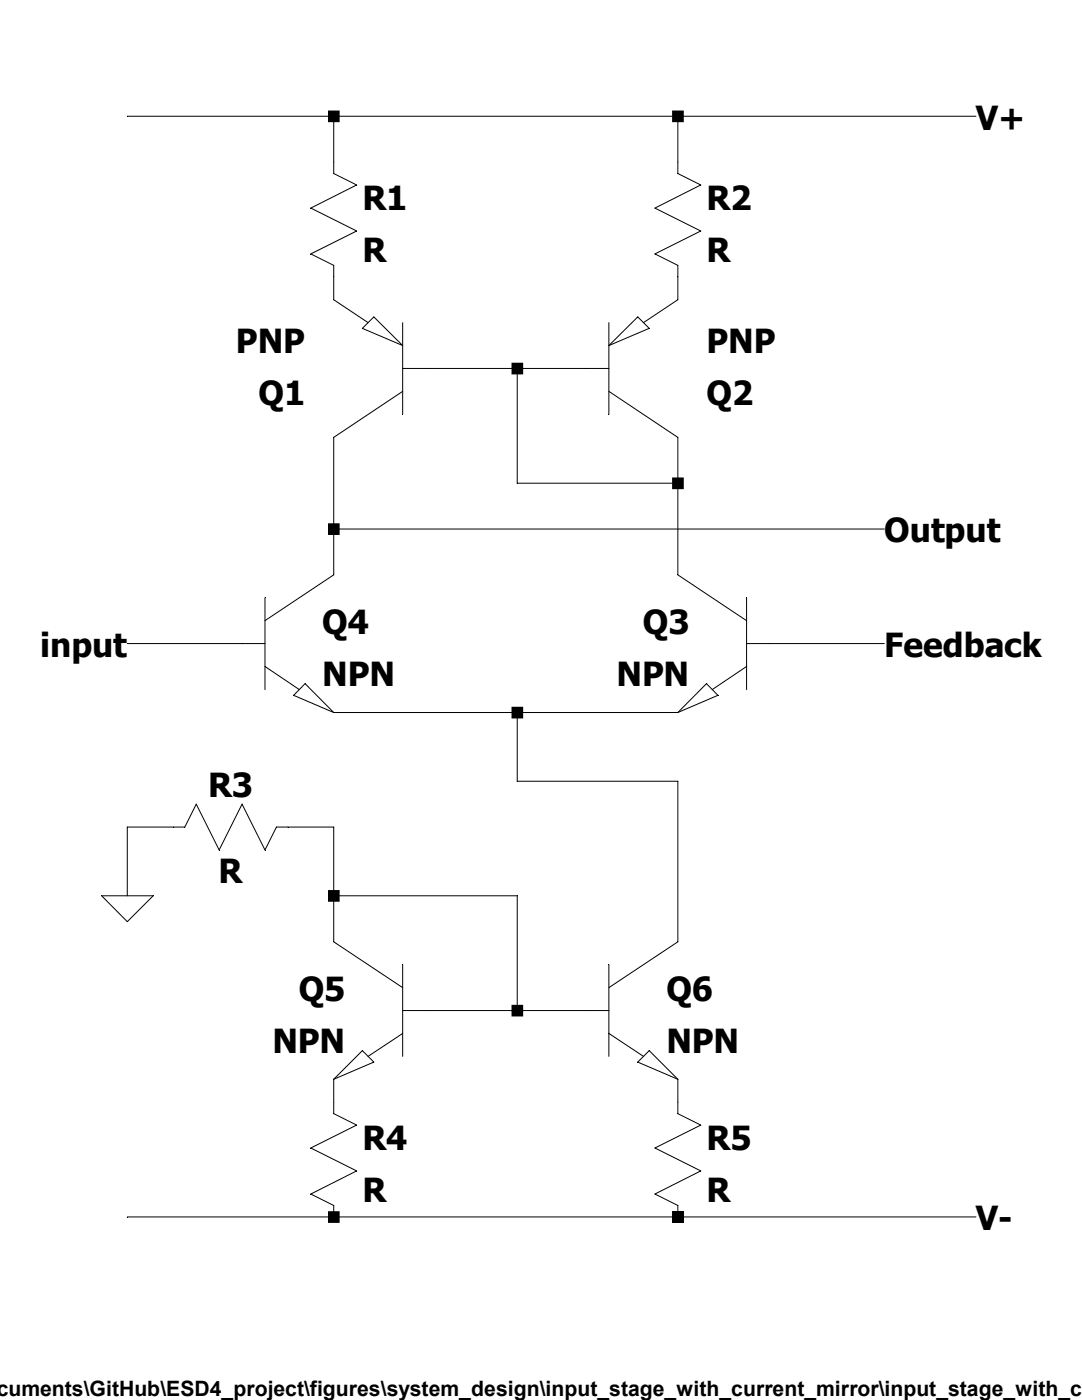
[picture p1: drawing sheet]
Version 4
SHEET 1 880 700
WIRE -64 -128 -208 -128
WIRE 176 -128 -64 -128
WIRE 384 -128 176 -128
WIRE -64 -96 -64 -128
WIRE 176 -96 176 -128
WIRE -64 0 -64 -16
WIRE 176 0 176 -16
WIRE 64 48 0 48
WIRE 112 48 64 48
WIRE 64 128 64 48
WIRE 176 128 176 96
WIRE 176 128 64 128
WIRE -64 160 -64 96
WIRE 320 160 -64 160
WIRE -64 192 -64 160
WIRE 176 192 176 128
WIRE -128 240 -208 240
WIRE 320 240 240 240
WIRE 64 288 -64 288
WIRE 176 288 64 288
WIRE 64 336 64 288
WIRE 176 336 64 336
WIRE -176 368 -208 368
WIRE -64 368 -96 368
WIRE -208 416 -208 368
WIRE -64 416 -64 368
WIRE 64 416 -64 416
WIRE -64 448 -64 416
WIRE 176 448 176 336
WIRE 64 496 64 416
WIRE 64 496 0 496
WIRE 112 496 64 496
WIRE -64 560 -64 544
WIRE 176 560 176 544
WIRE -64 640 -208 640
WIRE 176 640 -64 640
WIRE 384 640 176 640
FLAG -208 416 0
FLAG 384 -128 V+
FLAG -208 240 input
FLAG 320 240 Feedback
FLAG 384 640 V-
FLAG 320 160 Output
SYMBOL pnp 0 96 R180
SYMATTR InstName Q1
SYMBOL pnp 112 96 M180
SYMATTR InstName Q2
SYMBOL npn 240 192 M0
SYMATTR InstName Q3
SYMBOL npn -128 192 R0
SYMATTR InstName Q4
SYMBOL res -80 -112 R0
SYMATTR InstName R1
SYMBOL res 160 -112 R0
SYMATTR InstName R2
SYMBOL npn 0 448 M0
SYMATTR InstName Q5
SYMBOL npn 112 448 R0
SYMATTR InstName Q6
SYMBOL res -80 352 R90
WINDOW 0 0 56 VBottom 2
WINDOW 3 32 56 VTop 2
SYMATTR InstName R3
SYMBOL res -80 544 R0
SYMATTR InstName R4
SYMBOL res 160 544 R0
SYMATTR InstName R5
